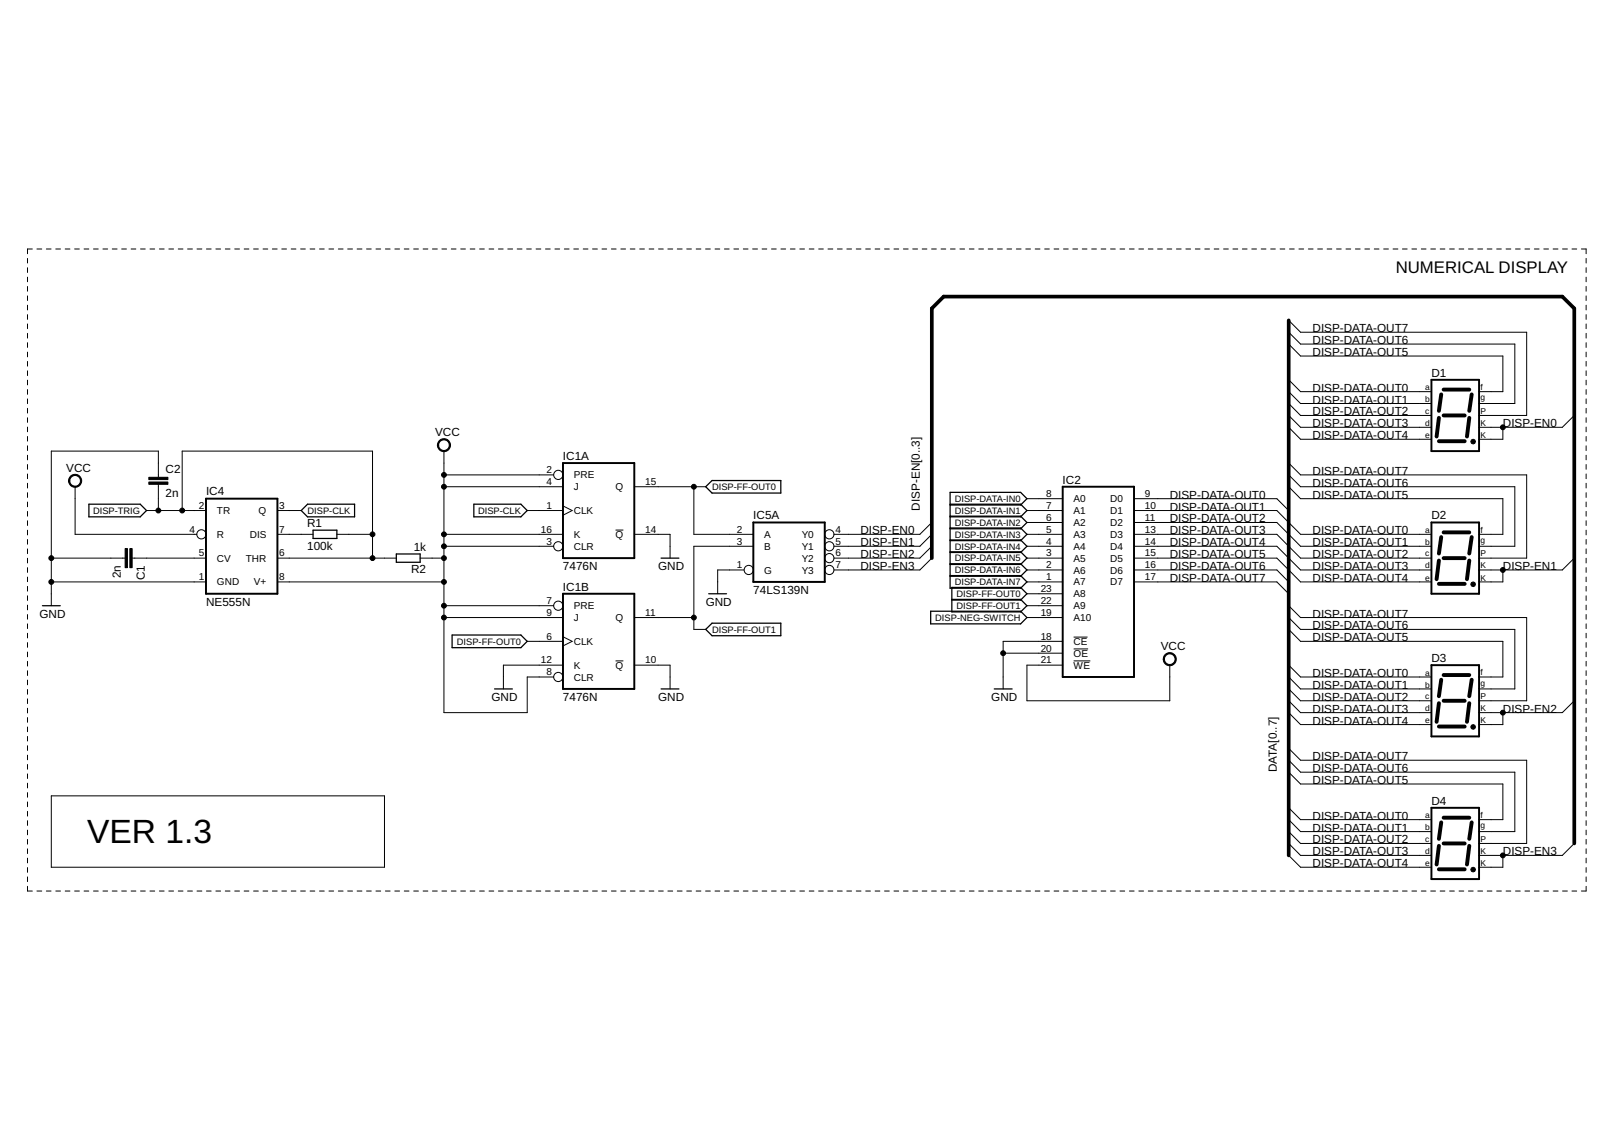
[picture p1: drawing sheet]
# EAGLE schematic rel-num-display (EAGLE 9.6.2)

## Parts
C1  2n  C-EU025-025X050  [C025-025X050]
C2  2n  C-EU025-025X050  [C025-025X050]
D1  7SEG-CK  [7SEG-13]
D2  7SEG-CK  [7SEG-13]
D3  7SEG-CK  [7SEG-13]
D4  7SEG-CK  [7SEG-13]
IC1  7476N  [DIL16]
IC2  2816  [DIL24]
IC4  NE555N  [DIL08]
IC5  74LS139N  [DIL16]
R1  100k  R-EU_0204/5  [0204/5]
R2  1k  R-EU_0204/5  [0204/5]

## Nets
DISP-CLK: IC1.1(A:CLK) IC4.3(Q)
DISP-DATA-IN0: IC2.8(A0)
DISP-DATA-IN1: IC2.7(A1)
DISP-DATA-IN2: IC2.6(A2)
DISP-DATA-IN3: IC2.5(A3)
DISP-DATA-IN4: IC2.4(A4)
DISP-DATA-IN5: IC2.3(A5)
DISP-DATA-IN6: IC2.2(A6)
DISP-DATA-IN7: IC2.1(A7)
DISP-DATA-OUT0: D1.7(A) D2.7(A) D3.7(A) D4.7(A) IC2.9(D0)
DISP-DATA-OUT1: D1.6(B) D2.6(B) D3.6(B) D4.6(B) IC2.10(D1)
DISP-DATA-OUT2: D1.4(C) D2.4(C) D3.4(C) D4.4(C) IC2.11(D2)
DISP-DATA-OUT3: D1.2(D) D2.2(D) D3.2(D) D4.2(D) IC2.13(D3)
DISP-DATA-OUT4: D1.1(E) D2.1(E) D3.1(E) D4.1(E) IC2.14(D4)
DISP-DATA-OUT5: D1.9(F) D2.9(F) D3.9(F) D4.9(F) IC2.15(D5)
DISP-DATA-OUT6: D1.10(G) D2.10(G) D3.10(G) D4.10(G) IC2.16(D6)
DISP-DATA-OUT7: D1.5(DP) D2.5(DP) D3.5(DP) D4.5(DP) IC2.17(D7)
DISP-EN0: D1.3(CK1) D1.8(CK2) IC5.4(A:Y0)
DISP-EN1: D2.3(CK1) D2.8(CK2) IC5.5(A:Y1)
DISP-EN2: D3.3(CK1) D3.8(CK2) IC5.6(A:Y2)
DISP-EN3: D4.3(CK1) D4.8(CK2) IC5.7(A:Y3)
DISP-FF-OUT0: IC1.6(B:CLK) IC1.15(A:Q) IC2.23(A8) IC5.2(A:A)
DISP-FF-OUT1: IC1.11(B:Q) IC2.22(A9) IC5.3(A:B)
DISP-NEG-SWITCH: IC2.19(A10)
DISP-TRIG: C2.2 IC4.2(TR) IC4.6(THR) R1.2 R2.2
GND: C1.2 C2.1 IC1.10(B:!Q) IC1.12(B:K) IC1.14(A:!Q) IC2.18(!CE) IC2.20(!OE) IC4.1(GND) IC5.1(A:G)
N$1: IC4.7(DIS) R1.1
N$6: C1.1 IC4.5(CV)
VCC: IC1.2(A:PRE) IC1.3(A:CLR) IC1.4(A:J) IC1.7(B:PRE) IC1.8(B:CLR) IC1.9(B:J) IC1.16(A:K) IC2.21(!WE) IC4.4(R) IC4.8(V+) R2.1
Unconnected: IC5.9(B:Y3) IC5.10(B:Y2) IC5.11(B:Y1) IC5.12(B:Y0) IC5.13(B:B) IC5.14(B:A) IC5.15(B:G)

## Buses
DATA[0..7]
DISP-EN[0..3]

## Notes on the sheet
- NUMERICAL DISPLAY
- VER 1.3

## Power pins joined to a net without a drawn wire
GND: IC1.13(P:GND) IC2.12(GND) IC5.8(P:GND)
VCC: IC1.5(P:VCC) IC2.24(VCC) IC5.16(P:VCC)
